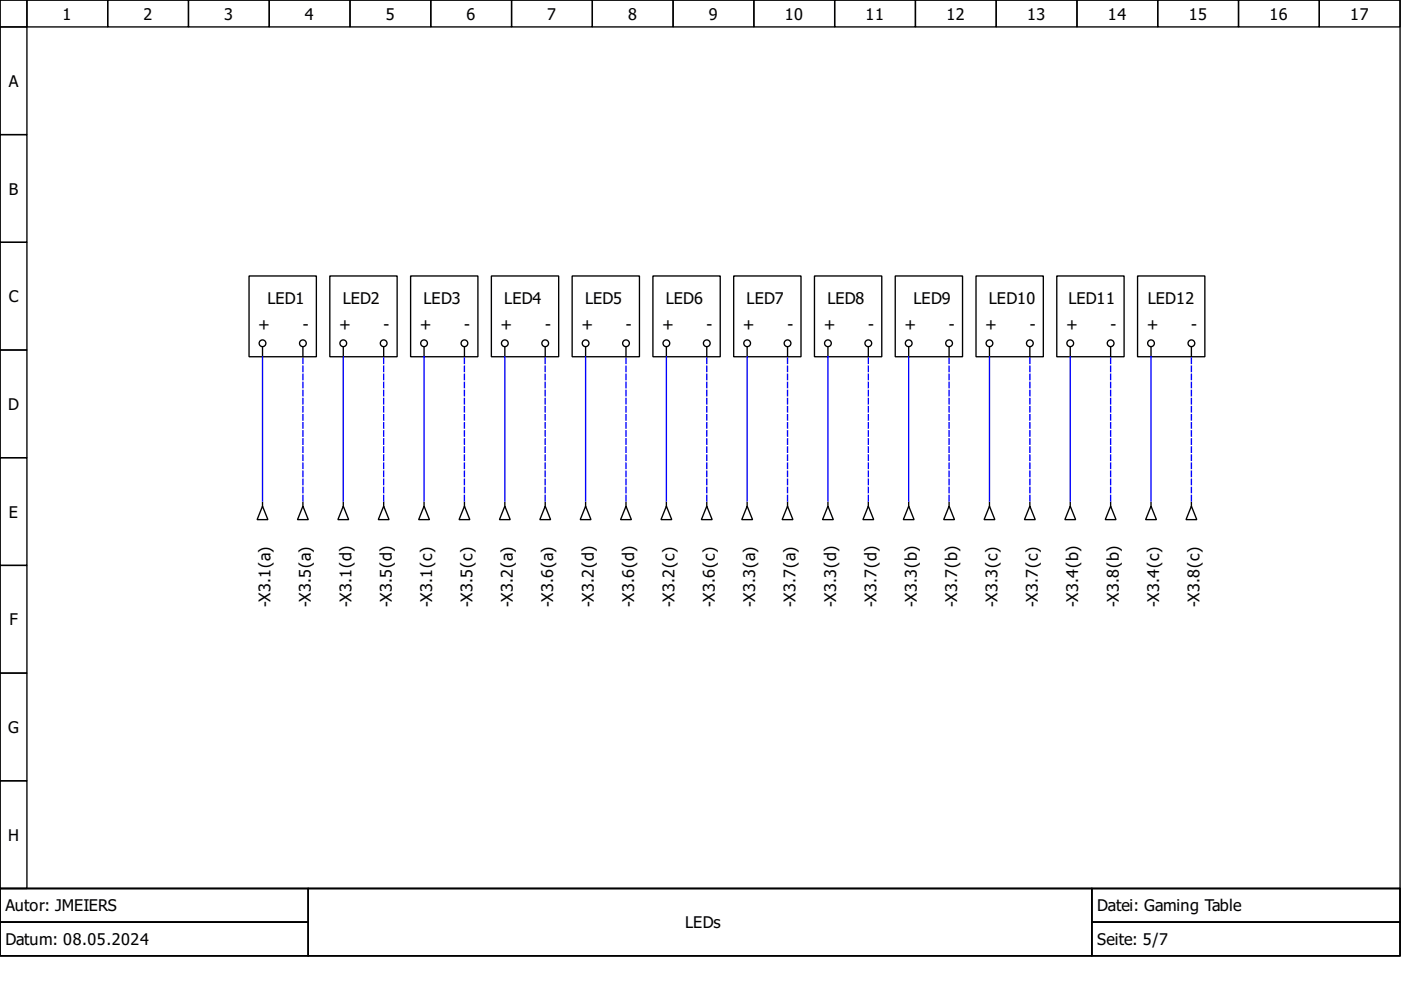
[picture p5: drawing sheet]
<svg xmlns="http://www.w3.org/2000/svg" width="297mm" height="210mm" viewBox="0 0 297 210" stroke-linecap="round" stroke-linejoin="round" font-family="sans-serif">
<g fill="none" stroke="#000" stroke-width=".29">
<path d="M0 0h296.8v188.4h-296.8zM0 0h5.7v5.7h-5.7zM5.7 0h17.1v5.7h-17.1zM22.8 0h17.2v5.7h-17.2zM40 0h17.1v5.7h-17.1zM57.1 0h17.1v5.7h-17.1zM74.2 0h17.1v5.7h-17.1zM91.3 0h17.2v5.7h-17.2zM108.5 0h17.1v5.7h-17.1zM125.6 0h17.1v5.7h-17.1zM142.7 0h17.1v5.7h-17.1zM159.8 0h17.2v5.7h-17.2z"/>
<path d="M177 0h17.1v5.7h-17.1zM194.1 0h17.1v5.7h-17.1zM211.2 0h17.1v5.7h-17.1zM228.3 0h17.2v5.7h-17.2zM245.5 0h17.1v5.7h-17.1zM262.6 0h17.1v5.7h-17.1zM279.7 0h17.1v5.7h-17.1zM0 5.7h5.7v22.8h-5.7zM0 28.5h5.7v22.9h-5.7zM0 51.4h5.7v22.8h-5.7zM52.8 58.5h14.3v17.1h-14.3zM69.9 58.5h14.3v17.1h-14.3z"/>
<path d="M87.1 58.5h14.2v17.1h-14.2zM104.2 58.5h14.3v17.1h-14.3zM121.3 58.5h14.3v17.1h-14.3zM138.4 58.5h14.3v17.1h-14.3zM155.6 58.5h14.2v17.1h-14.2zM172.7 58.5h14.3v17.1h-14.3zM189.8 58.5h14.3v17.1h-14.3zM206.9 58.5h14.3v17.1h-14.3zM224.1 58.5h14.2v17.1h-14.2zM241.2 58.5h14.3v17.1h-14.3zM0 74.2h5.7v22.8h-5.7zM55.7 73.6v2"/>
<path d="M64.2 73.6v2M72.8 73.6v2M81.3 73.6v2M89.9 73.6v2M98.5 73.6v2M107 73.6v2M115.6 73.6v2M124.2 73.6v2M132.7 73.6v2M141.3 73.6v2M149.8 73.6v2M158.4 73.6v2"/>
<path d="M167 73.6v2M175.5 73.6v2M184.1 73.6v2M192.7 73.6v2M201.2 73.6v2M209.8 73.6v2M218.3 73.6v2M226.9 73.6v2M235.5 73.6v2M244 73.6v2M252.6 73.6v2M0 97h5.7v22.9h-5.7z"/>
<path d="M0 119.9h5.7v22.8h-5.7zM55.7 107.3l1.1 2.9h-2.3zM55.7 106.5v.8M64.2 107.3l1.2 2.9h-2.3zM64.2 106.5v.8M72.8 107.3l1.1 2.9h-2.3zM72.8 106.5v.8M81.3 107.3l1.2 2.9h-2.3zM81.3 106.5v.8M89.9 107.3l1.2 2.9h-2.3zM89.9 106.5v.8M98.5 107.3l1.1 2.9h-2.3z"/>
<path d="M98.5 106.5v.8M107 107.3l1.2 2.9h-2.3zM107 106.5v.8M115.6 107.3l1.1 2.9h-2.2zM115.6 106.5v.8M124.2 107.3l1.1 2.9h-2.3zM124.2 106.5v.8M132.7 107.3l1.2 2.9h-2.3zM132.7 106.5v.8M141.3 107.3l1.1 2.9h-2.3zM141.3 106.5v.8M149.8 107.3l1.2 2.9h-2.3z"/>
<path d="M149.8 106.5v.8M158.4 107.3l1.2 2.9h-2.3zM158.4 106.5v.8M167 107.3l1.1 2.9h-2.3zM167 106.5v.8M175.5 107.3l1.2 2.9h-2.3zM175.5 106.5v.8M184.1 107.3l1.1 2.9h-2.2zM184.1 106.5v.8M192.7 107.3l1.1 2.9h-2.3zM192.7 106.5v.8M201.2 107.3l1.2 2.9h-2.3z"/>
<path d="M201.2 106.5v.8M209.8 107.3l1.1 2.9h-2.3zM209.8 106.5v.8M218.3 107.3l1.2 2.9h-2.3zM218.3 106.5v.8M226.9 107.3l1.2 2.9h-2.3zM226.9 106.5v.8M235.5 107.3l1.1 2.9h-2.3zM235.5 106.5v.8M244 107.3l1.2 2.9h-2.3zM244 106.5v.8M252.6 107.3l1.1 2.9h-2.2z"/>
<path d="M252.6 106.5v.8M0 142.7h5.7v22.8h-5.7zM0 165.5h5.7v22.9h-5.7zM0 188.4h296.8v14.3h-296.8zM0 188.4h65.4v7.1h-65.4zM0 195.5h65.4v7.2h-65.4zM65.4 188.4h166.1v14.3h-166.1zM231.5 188.4h65.3v7.1h-65.3zM231.5 195.5h65.3v7.2h-65.3z"/>
<circle cx="55.7" cy="72.8" r=".71"/>
<circle cx="64.2" cy="72.8" r=".71"/>
<circle cx="72.8" cy="72.8" r=".71"/>
<circle cx="81.3" cy="72.8" r=".71"/>
<circle cx="89.9" cy="72.8" r=".71"/>
<circle cx="98.5" cy="72.8" r=".71"/>
<circle cx="107" cy="72.8" r=".71"/>
<circle cx="115.6" cy="72.8" r=".71"/>
<circle cx="124.2" cy="72.8" r=".71"/>
<circle cx="132.7" cy="72.8" r=".71"/>
<circle cx="141.3" cy="72.8" r=".71"/>
<circle cx="149.8" cy="72.8" r=".71"/>
<circle cx="158.4" cy="72.8" r=".71"/>
<circle cx="167" cy="72.8" r=".71"/>
<circle cx="175.5" cy="72.8" r=".71"/>
<circle cx="184.1" cy="72.8" r=".71"/>
<circle cx="192.7" cy="72.8" r=".71"/>
<circle cx="201.2" cy="72.8" r=".71"/>
<circle cx="209.8" cy="72.8" r=".71"/>
<circle cx="218.3" cy="72.8" r=".71"/>
<circle cx="226.9" cy="72.8" r=".71"/>
<circle cx="235.5" cy="72.8" r=".71"/>
<circle cx="244" cy="72.8" r=".71"/>
<circle cx="252.6" cy="72.8" r=".71"/>
</g>
<path d="M55.7 75.6v30.6M72.8 75.6v30.6M89.9 75.6v30.6M107 75.6v30.6M124.2 75.6v30.6M141.3 75.6v30.6M158.4 75.6v30.6M175.5 75.6v30.6M192.7 75.6v30.6M209.8 75.6v30.6M226.9 75.6v30.6M244 75.6v30.6" fill="none" stroke="#00f" stroke-width=".29"/>
<path d="M64.2 106.2v-30.6M81.3 106.2v-30.6M98.5 106.2v-30.6M115.6 106.2v-30.6M132.7 106.2v-30.6M149.8 106.2v-30.6M167 106.2v-30.6M184.1 106.2v-30.6M201.2 106.2v-30.6M218.3 106.2v-30.6M235.5 106.2v-30.6M252.6 106.2v-30.6" fill="none" stroke="#00f" stroke-width=".29" stroke-dasharray="1.1 .6"/>
<g font-size="3.4">
<text x="13.3" y="4.1">1</text>
<text x="30.4" y="4.1">2</text>
<text x="47.5" y="4.1">3</text>
<text x="64.6" y="4.1">4</text>
<text x="81.8" y="4.1">5</text>
<text x="98.9" y="4.1">6</text>
<text x="116" y="4.1">7</text>
<text x="133.2" y="4.1">8</text>
<text x="150.3" y="4.1">9</text>
<text x="166.4" y="4.1">10</text>
<text x="183.5" y="4.1">11</text>
<text x="200.7" y="4.1">12</text>
<text x="217.8" y="4.1">13</text>
<text x="234.9" y="4.1">14</text>
<text x="252" y="4.1">15</text>
<text x="269.2" y="4.1">16</text>
<text x="286.3" y="4.1">17</text>
<text x="1.9" y="18.4">A</text>
<text x="1.9" y="41.2">B</text>
<text x="1.9" y="64.1">C</text>
<text x="56.7" y="64.4">LED1</text>
<text x="72.7" y="64.4">LED2</text>
<text x="89.8" y="64.4">LED3</text>
<text x="106.9" y="64.4">LED4</text>
<text x="124" y="64.4">LED5</text>
<text x="141.2" y="64.4">LED6</text>
<text x="158.3" y="64.4">LED7</text>
<text x="175.4" y="64.4">LED8</text>
<text x="193.7" y="64.4">LED9</text>
<text x="209.7" y="64.4">LED10</text>
<text x="226.5" y="64.4">LED11</text>
<text x="243.3" y="64.4">LED12</text>
<text x="54.8" y="70">+</text>
<text x="64.2" y="70">-</text>
<text x="71.9" y="70">+</text>
<text x="81.3" y="70">-</text>
<text x="89" y="70">+</text>
<text x="98.4" y="70">-</text>
<text x="106.1" y="70">+</text>
<text x="115.6" y="70">-</text>
<text x="123.3" y="70">+</text>
<text x="132.7" y="70">-</text>
<text x="140.4" y="70">+</text>
<text x="149.8" y="70">-</text>
<text x="157.5" y="70">+</text>
<text x="166.9" y="70">-</text>
<text x="174.6" y="70">+</text>
<text x="184.1" y="70">-</text>
<text x="191.8" y="70">+</text>
<text x="201.2" y="70">-</text>
<text x="208.9" y="70">+</text>
<text x="218.3" y="70">-</text>
<text x="226" y="70">+</text>
<text x="235.4" y="70">-</text>
<text x="243.1" y="70">+</text>
<text x="252.6" y="70">-</text>
<text x="1.7" y="86.9">D</text>
<text x="1.9" y="109.7">E</text>
<text x="57.4" y="128.7" transform="rotate(-90 57.4 128.7)">-X3.1(a)</text>
<text x="65.9" y="128.7" transform="rotate(-90 65.9 128.7)">-X3.5(a)</text>
<text x="74.5" y="128.7" transform="rotate(-90 74.5 128.7)">-X3.1(d)</text>
<text x="83.1" y="128.7" transform="rotate(-90 83.1 128.7)">-X3.5(d)</text>
<text x="91.6" y="128.7" transform="rotate(-90 91.6 128.7)">-X3.1(c)</text>
<text x="100.2" y="128.7" transform="rotate(-90 100.2 128.7)">-X3.5(c)</text>
<text x="108.7" y="128.7" transform="rotate(-90 108.7 128.7)">-X3.2(a)</text>
<text x="117.3" y="128.7" transform="rotate(-90 117.3 128.7)">-X3.6(a)</text>
<text x="125.9" y="128.7" transform="rotate(-90 125.9 128.7)">-X3.2(d)</text>
<text x="134.4" y="128.7" transform="rotate(-90 134.4 128.7)">-X3.6(d)</text>
<text x="143" y="128.7" transform="rotate(-90 143 128.7)">-X3.2(c)</text>
<text x="151.6" y="128.7" transform="rotate(-90 151.6 128.7)">-X3.6(c)</text>
<text x="160.1" y="128.7" transform="rotate(-90 160.1 128.7)">-X3.3(a)</text>
<text x="168.7" y="128.7" transform="rotate(-90 168.7 128.7)">-X3.7(a)</text>
<text x="177.2" y="128.7" transform="rotate(-90 177.2 128.7)">-X3.3(d)</text>
<text x="185.8" y="128.7" transform="rotate(-90 185.8 128.7)">-X3.7(d)</text>
<text x="194.4" y="128.7" transform="rotate(-90 194.4 128.7)">-X3.3(b)</text>
<text x="202.9" y="128.7" transform="rotate(-90 202.9 128.7)">-X3.7(b)</text>
<text x="211.5" y="128.7" transform="rotate(-90 211.5 128.7)">-X3.3(c)</text>
<text x="220.1" y="128.7" transform="rotate(-90 220.1 128.7)">-X3.7(c)</text>
<text x="228.6" y="128.7" transform="rotate(-90 228.6 128.7)">-X3.4(b)</text>
<text x="237.2" y="128.7" transform="rotate(-90 237.2 128.7)">-X3.8(b)</text>
<text x="245.8" y="128.7" transform="rotate(-90 245.8 128.7)">-X3.4(c)</text>
<text x="254.3" y="128.7" transform="rotate(-90 254.3 128.7)">-X3.8(c)</text>
<text x="2" y="132.6">F</text>
<text x="1.7" y="155.4">G</text>
<text x="1.7" y="178.2">H</text>
<text x="1.1" y="193.2">Autor: JMEIERS</text>
<text x="145.3" y="196.8">LEDs</text>
<text x="232.6" y="193.2">Datei: Gaming Table</text>
<text x="1.1" y="200.4">Datum: 08.05.2024</text>
<text x="232.6" y="200.4">Seite: 5/7</text>
</g>
</svg>
